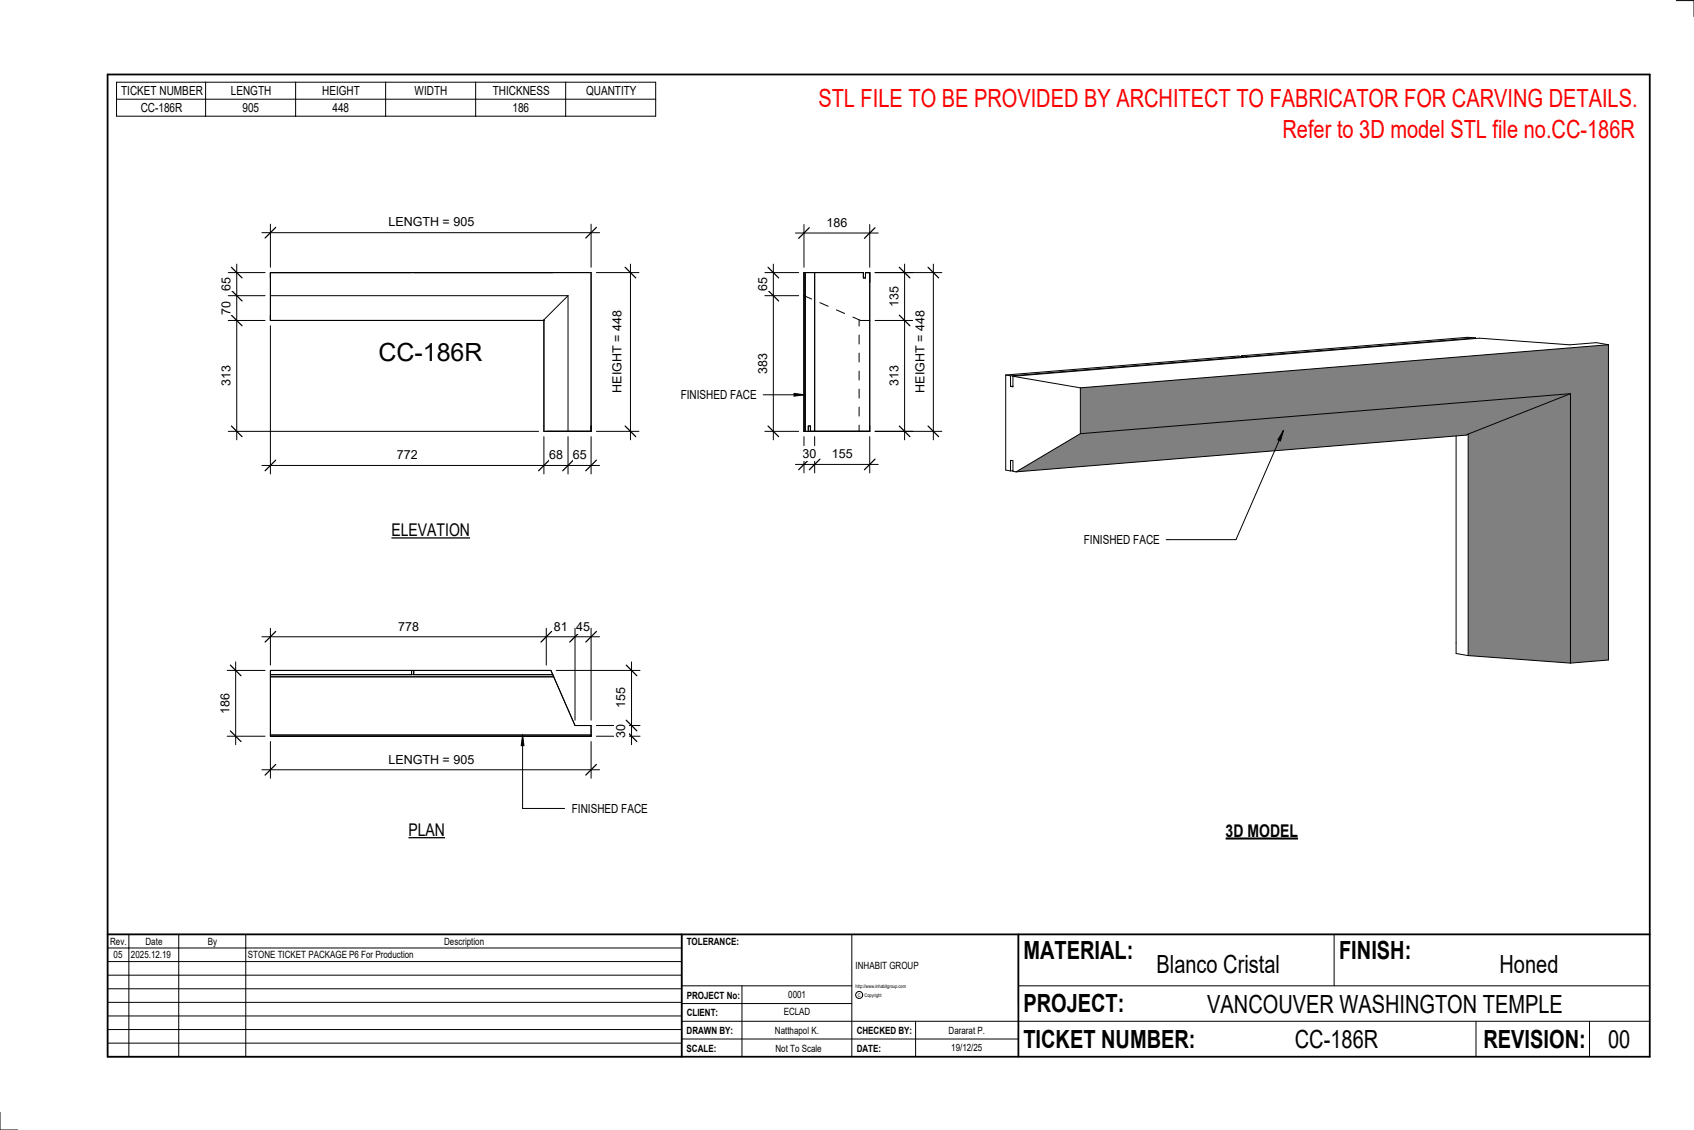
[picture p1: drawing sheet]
<svg xmlns="http://www.w3.org/2000/svg" width="914mm" height="610mm" viewBox="0 0 914 610" stroke-linecap="round" stroke-linejoin="round" font-family="sans-serif">
<g fill="#808080">
<path d="M548 255l35-21 265-22-56 23z"/>
<path d="M583 209l285-23v170l-20 2v-146l-265 22z"/>
<path d="M792 234l56-22v146l-56-4z"/>
</g>
<g fill="none" stroke="#000" stroke-width=".54">
<path d="M670 192h3M670 192h.1M671 193l-126 10M671 193l-3-1-125 10M671 193h.1M673 192v1M796 182h-4l-122 10M796 182l-123 10M796 182v1M868 186l-6-1-15 1-48-4-252 21M868 186v170l-20 2M868 186l-285 23"/>
<path d="M543 202l2 1M543 202v52h2M545 203v5M547 203l36 6M547 203v6l-2-1M547 208h-2M583 209v25M848 212l-56 22M848 212l-265 22M848 212v146M583 234l-35 21M786 235v118l6 1"/>
<path d="M792 234v1l-244 20M792 234v120M545 254v-6l2 1v5l1 1M547 254h-2M792 354l56 4"/>
</g>
<path d="M434 147h1v86h-1z" fill="#7c7c7c"/>
<g fill="none" stroke="#000" stroke-width=".54">
<path d="M146 160h161M307 160l-13 13v60h25v-86h-173v26h148M307 160v73M434 147h32v3h1v-3h2v86h-35zM434 160l4 1M435 147v86M440 147v86M443 163l4 2M451 167l5 2M460 171l5 2h4M464 173v3M464 181v5"/>
<path d="M464 190v5M464 200v5M464 210v5M464 220v4M436 233v-3h1v3M464 229v4"/>
</g>
<path d="M146 396h173v1h-173z" fill="#7c7c7c"/>
<path d="M413 147h18M413 160h18M417 142v95M413 233h18M146 362h151l13 29h9v6h-173zM146 364h152M146 365h153M222 362v2M223 362v2M146 396h173" fill="none" stroke="#000" stroke-width=".54"/>
<path d="M415 144l5 6M415 157l5 5M415 230l5 6" fill="none" stroke="#000" stroke-width=".67"/>
<g fill="#fff">
<path d="M408 191h8v11h-8z"/>
<path d="M408 150h8v7h-8z"/>
</g>
<path d="M472 147h21M488 142v95M472 173h21M472 233h21" fill="none" stroke="#000" stroke-width=".54"/>
<path d="M485 144l6 6M485 170l6 6M485 230l6 6" fill="none" stroke="#000" stroke-width=".67"/>
<g fill="#fff">
<path d="M479 197h7v11h-7z"/>
<path d="M479 154h7v11h-7z"/>
</g>
<path d="M472 147h36M504 142v95M472 233h36" fill="none" stroke="#000" stroke-width=".54"/>
<path d="M501 144l6 6M501 230l6 6" fill="none" stroke="#000" stroke-width=".67"/>
<path d="M493 168h8v44h-8z" fill="#fff"/>
<path d="M434 236v19M440 236v19M469 236v19M429 251h45" fill="none" stroke="#000" stroke-width=".54"/>
<path d="M437 248l-6 5M443 248l-6 5M472 248l-5 5" fill="none" stroke="#000" stroke-width=".67"/>
<g fill="#fff">
<path d="M449 241h11v8h-11z"/>
<path d="M433 241h8v8h-8z"/>
</g>
<path d="M429 126h45M434 121v23M469 121v23" fill="none" stroke="#000" stroke-width=".54"/>
<path d="M437 123l-6 6M472 123l-5 6" fill="none" stroke="#000" stroke-width=".67"/>
<path d="M446 116h11v8h-11z" fill="#fff"/>
<path d="M141 126h183M146 121v23M319 121v23" fill="none" stroke="#000" stroke-width=".54"/>
<path d="M149 123l-6 5M322 123l-6 5" fill="none" stroke="#000" stroke-width=".67"/>
<path d="M210 116h45v8h-45z" fill="#fff"/>
<path d="M322 147h23M340 142v95M322 233h23" fill="none" stroke="#000" stroke-width=".54"/>
<path d="M337 144l6 6M337 230l6 6" fill="none" stroke="#000" stroke-width=".67"/>
<path d="M329 168h8v44h-8z" fill="#fff"/>
<path d="M146 176v80M294 236v20M307 236v20M319 236v20M141 251h183" fill="none" stroke="#000" stroke-width=".54"/>
<path d="M149 248l-6 6M296 248l-5 6M309 248l-5 6M322 248l-6 6" fill="none" stroke="#000" stroke-width=".67"/>
<g fill="#fff">
<path d="M214 242h11v7h-11z"/>
<path d="M296 242h8v7h-8z"/>
<path d="M309 242h7v7h-7z"/>
</g>
<path d="M123 160h20M123 147h20M128 142v95M123 173h20M123 233h168" fill="none" stroke="#000" stroke-width=".54"/>
<path d="M125 157l6 5M125 144l6 6M125 170l6 6M125 230l6 6" fill="none" stroke="#000" stroke-width=".67"/>
<g fill="#fff">
<path d="M118 150h8v7h-8z"/>
<path d="M118 163h8v7h-8z"/>
<path d="M118 197h8v11h-8z"/>
<path d="M204 182h57v15h-57z"/>
</g>
<path d="M141 415h183M146 400v20M319 400v20" fill="none" stroke="#000" stroke-width=".54"/>
<path d="M149 412l-6 6M322 412l-6 6" fill="none" stroke="#000" stroke-width=".67"/>
<path d="M210 406h45v7h-45z" fill="#fff"/>
<path d="M341 357v45M300 362h45M322 397h23M322 391h23" fill="none" stroke="#000" stroke-width=".54"/>
<path d="M338 359l6 6M338 394l6 6M338 389l6 5" fill="none" stroke="#000" stroke-width=".67"/>
<g fill="#fff">
<path d="M331 371h8v11h-8z"/>
<path d="M331 391h8v7h-8z"/>
</g>
<path d="M127 357v45M123 362h20M123 397h20" fill="none" stroke="#000" stroke-width=".54"/>
<path d="M124 359l6 6M124 394l6 6" fill="none" stroke="#000" stroke-width=".67"/>
<path d="M118 374h7v11h-7z" fill="#fff"/>
<path d="M146 339v20M295 339v20M310 339v50M319 339v50M141 344h183" fill="none" stroke="#000" stroke-width=".54"/>
<path d="M149 341l-6 5M298 341l-6 5M313 341l-5 5M322 341l-6 5" fill="none" stroke="#000" stroke-width=".67"/>
<g fill="#fff">
<path d="M215 334h11v8h-11z"/>
<path d="M299 334h7v8h-7z"/>
<path d="M311 334h7v8h-7z"/>
</g>
<g fill="none" stroke="#000" stroke-width=".54">
<path d="M905 0h9v9M460 504v66M720 504v28M891 504h-341v37M368 532h92M401 532v38M550 532h341M368 551h523M368 541h92M494 551v19M797 551v19M858 551v19"/>
<path d="M368 561h182M0 600v10h10"/>
<circle cx="464" cy="537" r="1.9"/>
</g>
<path d="M58 40h833v530h-833zM58 504h833M368 504v66M550 504v66" fill="none" stroke="#000" stroke-width=".96"/>
<g fill="#fff">
<path d="M652 534h192v15h-192z"/>
<path d="M513 562h17v6h-17z"/>
<path d="M425 533h10v6h-10z"/>
<path d="M423 543h15v6h-15z"/>
<path d="M418 553h24v6h-24z"/>
<path d="M624 513h68v15h-68z"/>
<path d="M809 513h33v15h-33z"/>
<path d="M512 553h20v6h-20z"/>
<path d="M699 553h45v15h-45z"/>
<path d="M442 45h443v16h-443z"/>
<path d="M868 553h12v15h-12z"/>
<path d="M61 512h5v6h-5z"/>
</g>
<g fill="none" stroke="#000" stroke-width=".54">
<path d="M63 44h291v19h-291zM63 54h291M111 44v19M160 44v19M208 44v19M257 44v19M305 44v19M58 504h310v66h-310zM58 519h310M58 511h310M70 504v66M96 504v66"/>
<path d="M133 504v66M58 533h310M58 526h310M58 555h310M58 548h310M58 541h310M58 563h310"/>
</g>
<path d="M211 281h43v10h-43z" fill="#fff"/>
<path d="M211 290h43" fill="none" stroke="#000" stroke-width=".69" stroke-linecap="butt"/>
<path d="M220 442h20v11h-20z" fill="#fff"/>
<path d="M220 452h20" fill="none" stroke="#000" stroke-width=".69" stroke-linecap="butt"/>
<path d="M662 442h39v12h-39z" fill="#fff"/>
<path d="M662 452h39" fill="none" stroke="#000" stroke-width="1.1" stroke-linecap="butt"/>
<path d="M692 62h192v15h-192z" fill="#fff"/>
<path d="M429 212l5 1-5 1z" fill="#000"/>
<path d="M412 213h22M429 212l5 1-5 1z" fill="none" stroke="#000" stroke-width=".54"/>
<path d="M367 209h41v8h-41z" fill="#fff"/>
<path d="M282 397l1 5h-2z" fill="#000"/>
<path d="M282 397l1 5h-2zM282 397v39h23" fill="none" stroke="#000" stroke-width=".54"/>
<path d="M309 432h40v8h-40z" fill="#fff"/>
<path d="M693 232l-2 6-1-1zM693 232l-26 59h-37" fill="none" stroke="#000" stroke-width=".54"/>
<path d="M693 232l-2 6-1-1z" fill="#000"/>
<path d="M585 287h41v8h-41z" fill="#fff"/>
<g font-size="13.5" fill="#f00">
<text x="442" y="58">STL FILE TO BE PROVIDED BY ARCHITECT TO FABRICATOR FOR CARVING DETAILS.</text>
<text x="692" y="75">Refer to 3D model STL file no.CC-186R</text>
</g>
<g font-size="13.5">
<text x="204" y="195">CC-186R</text>
<text x="552" y="517">MATERIAL:</text>
<text x="723" y="517">FINISH:</text>
<text x="624" y="525">Blanco Cristal</text>
<text x="809" y="525">Honed</text>
<text x="552" y="546">PROJECT:</text>
<text x="652" y="546">VANCOUVER WASHINGTON TEMPLE</text>
<text x="552" y="565">TICKET NUMBER:</text>
<text x="699" y="565">CC-186R</text>
<text x="801" y="565">REVISION:</text>
<text x="868" y="565">00</text>
</g>
<g font-size="9.4">
<text x="211" y="289">ELEVATION</text>
<text x="220" y="451">PLAN</text>
<text x="662" y="451">3D MODEL</text>
</g>
<g font-size="6.7">
<text x="65" y="51">TICKET NUMBER</text>
<text x="125" y="51">LENGTH</text>
<text x="174" y="51">HEIGHT</text>
<text x="224" y="51">WIDTH</text>
<text x="266" y="51">THICKNESS</text>
<text x="316" y="51">QUANTITY</text>
<text x="76" y="60">CC-186R</text>
<text x="131" y="60">905</text>
<text x="179" y="60">448</text>
<text x="277" y="60">186</text>
<text x="210" y="122">LENGTH = 905</text>
<text x="446" y="122">186</text>
<text x="124" y="157" transform="rotate(-90 124 157)">65</text>
<text x="414" y="157" transform="rotate(-90 414 157)">65</text>
<text x="485" y="165" transform="rotate(-90 485 165)">135</text>
<text x="124" y="170" transform="rotate(-90 124 170)">70</text>
<text x="414" y="202" transform="rotate(-90 414 202)">383</text>
<text x="124" y="208" transform="rotate(-90 124 208)">313</text>
<text x="485" y="208" transform="rotate(-90 485 208)">313</text>
<text x="336" y="212" transform="rotate(-90 336 212)">HEIGHT = 448</text>
<text x="367" y="215">FINISHED FACE</text>
<text x="499" y="212" transform="rotate(-90 499 212)">HEIGHT = 448</text>
<text x="214" y="248">772</text>
<text x="296" y="248">68</text>
<text x="309" y="248">65</text>
<text x="433" y="247">30</text>
<text x="449" y="247">155</text>
<text x="585" y="294">FINISHED FACE</text>
<text x="215" y="340">778</text>
<text x="299" y="340">81</text>
<text x="311" y="340">45</text>
<text x="338" y="382" transform="rotate(-90 338 382)">155</text>
<text x="124" y="385" transform="rotate(-90 124 385)">186</text>
<text x="338" y="398" transform="rotate(-90 338 398)">30</text>
<text x="210" y="412">LENGTH = 905</text>
<text x="309" y="439">FINISHED FACE</text>
</g>
<g font-size="5.4">
<text x="59" y="510">Rev.</text>
<text x="79" y="510">Date</text>
<text x="112" y="510">By</text>
<text x="240" y="510">Description</text>
<text x="371" y="510">TOLERANCE:</text>
<text x="61" y="517">05</text>
<text x="71" y="517">2025.12.19</text>
<text x="134" y="517">STONE TICKET PACKAGE P6 For Production</text>
<text x="462" y="523">INHABIT GROUP</text>
<text x="371" y="539">PROJECT No:</text>
<text x="425" y="538">0001</text>
<text x="371" y="548">CLIENT:</text>
<text x="423" y="548">ECLAD</text>
<text x="371" y="558">DRAWN BY:</text>
<text x="418" y="558">Natthapol K.</text>
<text x="462" y="558">CHECKED BY:</text>
<text x="512" y="558">Dararat P.</text>
<text x="371" y="567">SCALE:</text>
<text x="419" y="567">Not To Scale</text>
<text x="462" y="567">DATE:</text>
<text x="513" y="567">19/12/25</text>
</g>
<g font-size="2.7">
<text x="462" y="533">http://www.inhabitgroup.com</text>
<text x="463" y="538">C</text>
<text x="467" y="538">Copyright</text>
</g>
</svg>
